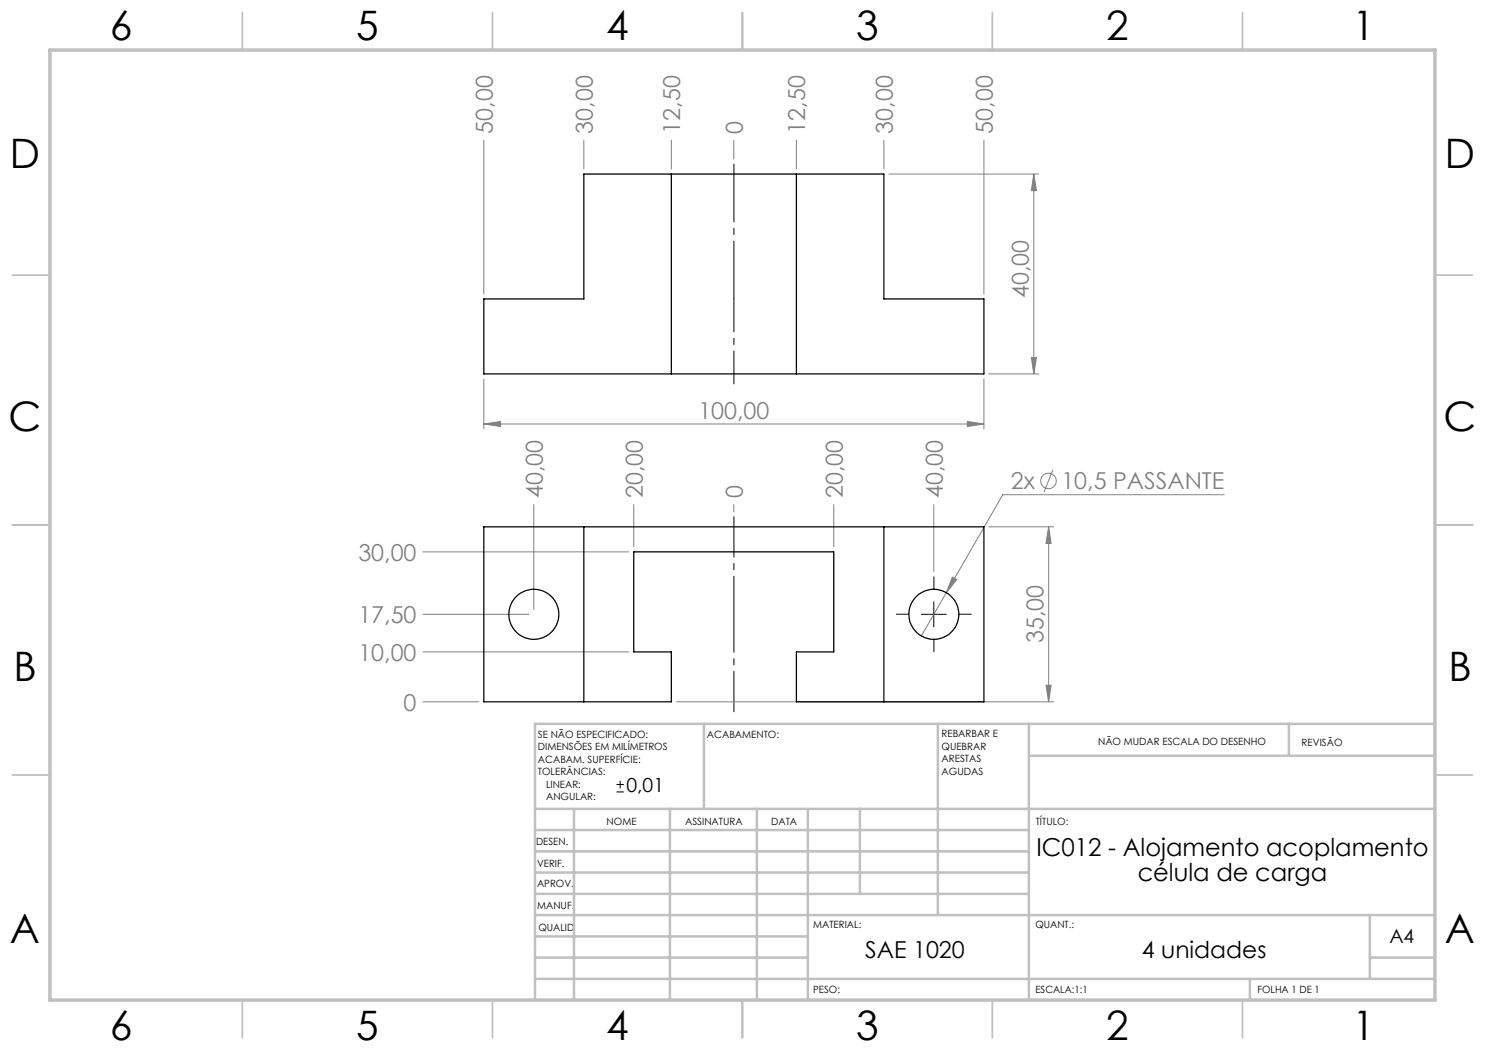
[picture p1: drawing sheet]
<svg xmlns="http://www.w3.org/2000/svg" width="297mm" height="210mm" viewBox="0 0 297 210" stroke-linecap="round" stroke-linejoin="round" font-family="sans-serif">
<g fill="none" stroke="#808080" stroke-width=".2">
<path d="M96.8 28v30.8M116.8 28v5.8M134.3 28v5.8M146.8 28v3.8M159.3 28v5.8M176.8 28v5.8M177.8 34.8h30M196.8 28v30.8M206.8 34.8l.5 3.3h-1zM206.8 34.8v40M96.8 75.8v10M196.8 75.8v10"/>
<path d="M197.8 74.8h10M206.3 71.5h1l-.5 3.3zM96.8 84.8l3.3-.5v1zM96.8 84.8h100M193.5 84.3l3.3 .5-3.3 .5zM210.6 94l-1.8 4.4M244.9 98.9h-44.3l-11.3 19.6M84.6 110.4h41.2M106.8 100.9v21M126.8 100.9v8.5M146.8 100.9v1.5M166.8 100.9v8.5"/>
<path d="M186.8 100.9v13.5M189.3 118.5l-5 8.7M190.5 115.4l.8 .5-2 2.6zM197.8 105.4h12.9M209.7 105.4l.5 3.3h-1zM209.7 105.4v35M84.6 130.4h41.2M84.6 122.9h21.2M209.2 137h1l-.5 3.4zM84.6 140.4h11.2M135.3 140.4h75.4"/>
<circle cx="209.7" cy="96.2" r="1.55"/>
</g>
<path d="M184.3 122.9h5M186.8 120.4v5M123.3 158.4h1.5M123.3 156.9h1.5M124 156.2v1.4" fill="none" stroke="#000" stroke-width=".2"/>
<path d="M146.8 103.3v39" fill="none" stroke="#000" stroke-width=".2" stroke-dasharray="15.2 1.3 1.3 1.3" stroke-dashoffset="7.2"/>
<path d="M186.8 117.8v-2.5M181.8 122.8h-2.5M186.8 127.8v2.5M191.8 122.8h2.5" fill="none" stroke="#000" stroke-width=".2" stroke-dasharray="15.2 1.3 1.3 1.3"/>
<path d="M146.8 59.8v17" fill="none" stroke="#000" stroke-width=".2" stroke-dasharray="15.2 1.3 1.3 1.3" stroke-dashoffset="8.6"/>
<path d="M146.8 59.8v-27" fill="none" stroke="#000" stroke-width=".2" stroke-dasharray="15.2 1.3 1.3 1.3" stroke-dashoffset="3.7"/>
<g fill="none" stroke="#c0c0c0" stroke-width=".35">
<path d="M48.5 2.5v7.5M98.5 2.5v7.5M148.5 2.5v7.5M198.5 2.5v7.5M248.5 2.5v7.5M2.5 55h7.5M287 55h7.5M2.5 105h7.5M287 105h7.5M2.5 155h7.5M287 155h7.5M48.5 200v7.5"/>
<path d="M98.5 200v7.5M148.5 200v7.5M198.5 200v7.5M248.5 200v7.5"/>
</g>
<g fill="none" stroke="#c0c0c0" stroke-width=".5">
<path d="M140.8 144.8v17M187.6 144.8v38.2M205.8 144.8v55.2M205.8 151.2h81.2M257.8 144.8v6.4M287 144.8h-180v55.2M107 161.8h180M107 178.8h98.8M107 174.5h98.8M107 170.3h98.8M107 166h98.8M114.8 161.8v38.2"/>
<path d="M134 161.8v38.2M151.4 161.8v38.2M161.6 161.8v38.2M172 161.8v17M107 195.8h180M107 191.5h54.6M107 187.3h54.6M107 183h180M250 195.8v4.2M274 191.5h13M274 183v12.8"/>
</g>
<path d="M10 10h277v190h-277z" fill="none" stroke="#c0c0c0" stroke-width=".7"/>
<g fill="#808080">
<path d="M190.5 115.4l.8 .5-2 2.6z"/>
<path d="M193.5 84.3l3.3 .5-3.3 .5zM96.8 84.8l3.3-.5v1z"/>
<path d="M209.2 137h1l-.5 3.4zM209.7 105.4l.5 3.3h-1z"/>
<path d="M206.8 34.8l.5 3.3h-1zM206.3 71.5h1l-.5 3.3z"/>
</g>
<g fill="none" stroke="#000" stroke-width=".25">
<path d="M116.8 34.8h60v25h20v15h-100v-15h20zM134.3 34.8v40M159.3 34.8v40M96.8 105.4h100v35h-37.5v-10h7.5v-20h-40v20h7.5v10h-37.5zM116.8 105.4v35M176.8 105.4v35"/>
<circle cx="106.8" cy="122.9" r="5"/>
<circle cx="186.8" cy="122.8" r="5"/>
</g>
<g font-size="8.1">
<text x="22" y="8">6</text>
<text x="71.2" y="8">5</text>
<text x="121.2" y="8">4</text>
<text x="171.3" y="8">3</text>
<text x="221.3" y="8">2</text>
<text x="270.5" y="8">1</text>
<text x="2" y="33.6">D</text>
<text x="289" y="33.6">D</text>
<text x="1.7" y="86.1">C</text>
<text x="288.7" y="86.1">C</text>
<text x="2.7" y="136.1">B</text>
<text x="289.7" y="136.1">B</text>
<text x="2" y="188.6">A</text>
<text x="289" y="188.6">A</text>
<text x="22" y="208">6</text>
<text x="71.2" y="208">5</text>
<text x="121.2" y="208">4</text>
<text x="171.3" y="208">3</text>
<text x="221.3" y="208">2</text>
<text x="270.5" y="208">1</text>
</g>
<g font-size="4.9">
<text x="207.3" y="171.2">IC012 - Alojamento acoplamento</text>
<text x="227.5" y="176.1">célula de carga</text>
</g>
<g font-size="4.7" fill="#808080">
<text x="98.6" y="26.7" transform="rotate(-90 98.6 26.7)">50,00</text>
<text x="118.6" y="26.7" transform="rotate(-90 118.6 26.7)">30,00</text>
<text x="136.1" y="26.7" transform="rotate(-90 136.1 26.7)">12,50</text>
<text x="148.5" y="26.7" transform="rotate(-90 148.5 26.7)">0</text>
<text x="161.1" y="26.7" transform="rotate(-90 161.1 26.7)">12,50</text>
<text x="178.6" y="26.7" transform="rotate(-90 178.6 26.7)">30,00</text>
<text x="198.6" y="26.7" transform="rotate(-90 198.6 26.7)">50,00</text>
<text x="205.8" y="59.7" transform="rotate(-90 205.8 59.7)">40,00</text>
<text x="139.7" y="83.8">100,00</text>
<text x="108.5" y="99.6" transform="rotate(-90 108.5 99.6)">40,00</text>
<text x="128.5" y="99.6" transform="rotate(-90 128.5 99.6)">20,00</text>
<text x="148.5" y="99.6" transform="rotate(-90 148.5 99.6)">0</text>
<text x="168.5" y="99.6" transform="rotate(-90 168.5 99.6)">20,00</text>
<text x="188.5" y="99.6" transform="rotate(-90 188.5 99.6)">40,00</text>
<text x="202.2" y="97.9">2x</text>
<text x="212.3" y="97.9">10,5 PASSANTE</text>
<text x="71.7" y="112.1">30,00</text>
<text x="71.7" y="124.6">17,50</text>
<text x="208.7" y="128.7" transform="rotate(-90 208.7 128.7)">35,00</text>
<text x="71.7" y="132.1">10,00</text>
<text x="80.7" y="142.1">0</text>
</g>
<g font-size="4.7">
<text x="173" y="191.5">SAE 1020</text>
<text x="228.4" y="191.5">4 unidades</text>
</g>
<g font-size="3.9">
<text x="125.3" y="158.4">0,01</text>
<text x="277.9" y="188.5">A4</text>
</g>
<g font-size="2">
<text x="107.6" y="147.6">SE NÃO ESPECIFICADO:</text>
<text x="141.4" y="147.6">ACABAMENTO:</text>
<text x="188.3" y="147.5">REBARBAR E</text>
<text x="188.3" y="150">QUEBRAR</text>
<text x="219.6" y="149">NÃO MUDAR ESCALA DO DESENHO</text>
<text x="260.3" y="149.2">REVISÃO</text>
<text x="107.6" y="150.1">DIMENSÕES EM MILÍMETROS</text>
<text x="107.6" y="152.6">ACABAM. SUPERFÍCIE:</text>
<text x="107.6" y="155.1">TOLERÂNCIAS:</text>
<text x="188.3" y="152.5">ARESTAS</text>
<text x="188.3" y="155">AGUDAS</text>
<text x="109.2" y="157.6">LINEAR:</text>
<text x="109.2" y="160.1">ANGULAR:</text>
<text x="121.3" y="165">NOME</text>
<text x="137" y="164.9">ASSINATURA</text>
<text x="154.2" y="164.9">DATA</text>
<text x="207.2" y="164.9">TÍTULO:</text>
<text x="107.2" y="169.1">DESEN.</text>
<text x="107.4" y="173.3">VERIF.</text>
<text x="107.4" y="177.4">APROV.</text>
<text x="107.5" y="181.8">MANUF.</text>
<text x="162.7" y="185.5">MATERIAL:</text>
<text x="207.1" y="185.5">QUANT.:</text>
<text x="107.7" y="186.1">QUALID</text>
<text x="162.6" y="198.5">PESO:</text>
<text x="207.1" y="198.6">ESCALA:1:1</text>
<text x="251.5" y="198.6">FOLHA 1 DE 1</text>
</g>
</svg>
